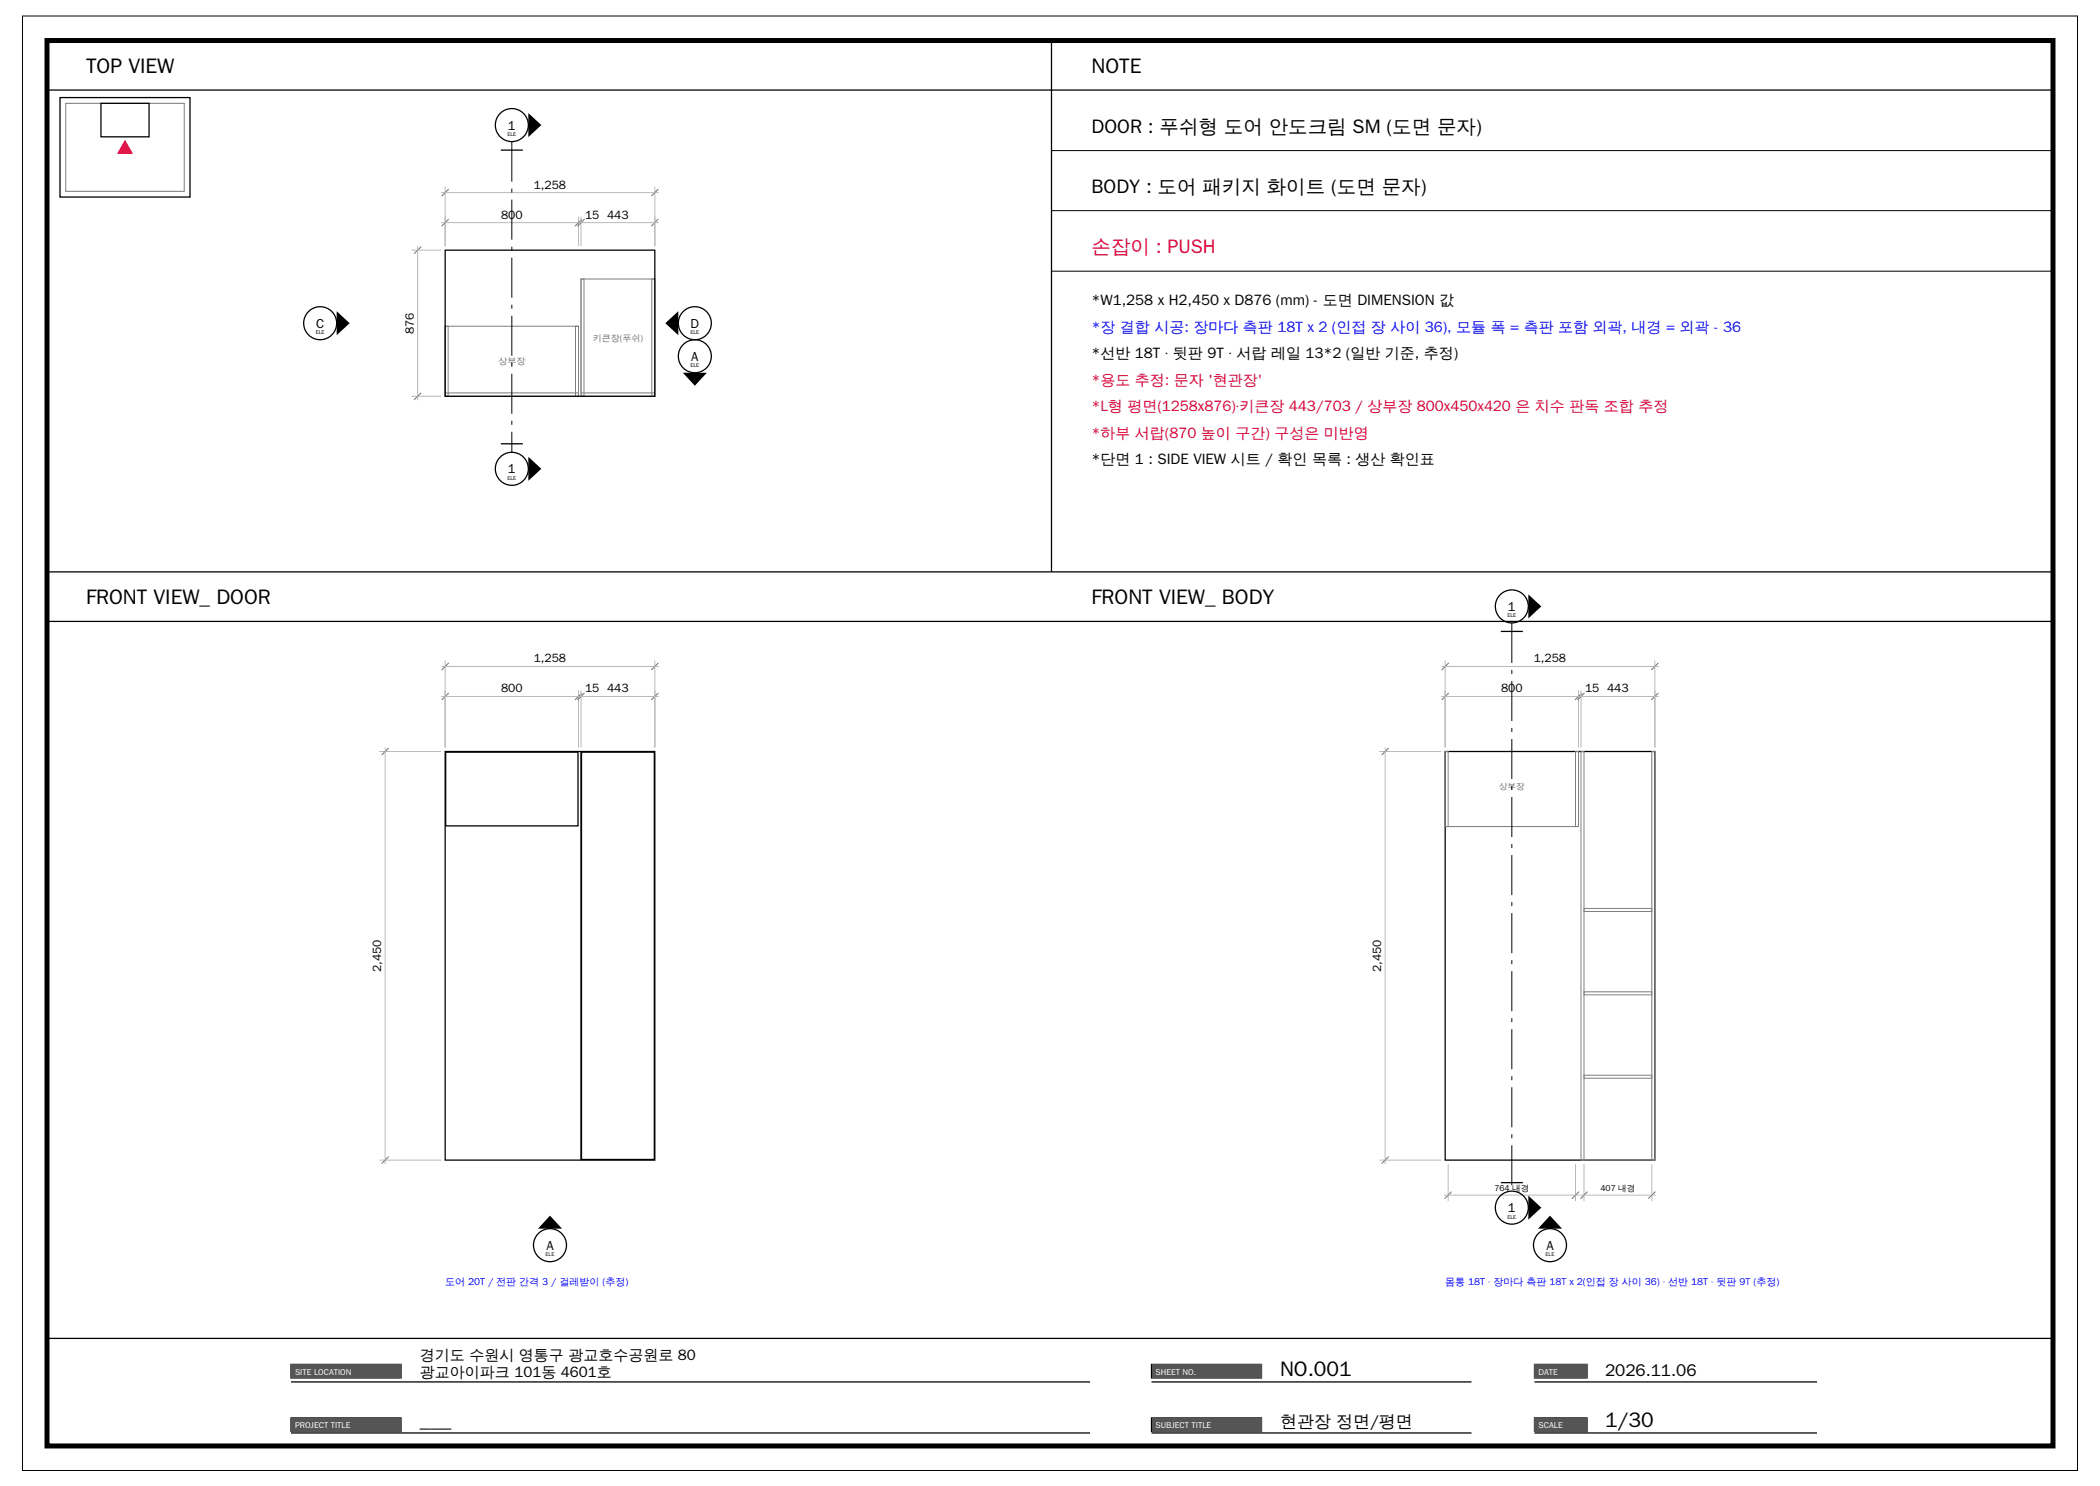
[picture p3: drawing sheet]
<svg xmlns="http://www.w3.org/2000/svg" width="420mm" height="297mm" viewBox="0 0 420 297" stroke-linecap="round" stroke-linejoin="round" font-family="sans-serif">
<path d="M4.5 3.2h411v290.7h-411zM210.3 30.1h200.3M210.3 42.1h200.3M210.3 54.2h200.3" fill="none" stroke="#000" stroke-width=".2"/>
<path d="M9.4 8.1h401.2v280.9h-401.2z" fill="none" stroke="#000" stroke-width="1" stroke-linecap="butt"/>
<path d="M9.4 18h401.2M210.3 8.6v105.7M9.4 114.3h401.2M9.4 124.2h401.2M9.4 267.5h401.2M58.2 272.7h22v2.7h-22z" fill="none" stroke="#000" stroke-width=".25"/>
<path d="M58.2 272.7h22v2.7h-22z" fill-rule="evenodd" fill="#555"/>
<path d="M58.2 276.2h159.8M58.2 283.4h22v2.7h-22z" fill="none" stroke="#000" stroke-width=".25"/>
<path d="M58.2 283.4h22v2.7h-22z" fill-rule="evenodd" fill="#555"/>
<path d="M230.3 272.7h22v2.7h-22zM58.2 286.4h159.8" fill="none" stroke="#000" stroke-width=".25"/>
<path d="M230.3 272.7h22v2.7h-22z" fill-rule="evenodd" fill="#555"/>
<path d="M230.3 276.2h64M230.3 283.4h22v2.7h-22z" fill="none" stroke="#000" stroke-width=".25"/>
<path d="M230.3 283.4h22v2.7h-22z" fill-rule="evenodd" fill="#555"/>
<path d="M306.9 272.7h10.5v2.7h-10.5zM230.3 286.4h64" fill="none" stroke="#000" stroke-width=".25"/>
<path d="M306.9 272.7h10.5v2.7h-10.5z" fill-rule="evenodd" fill="#555"/>
<path d="M306.9 276.2h56.5M306.9 283.4h10.5v2.7h-10.5z" fill="none" stroke="#000" stroke-width=".25"/>
<path d="M306.9 283.4h10.5v2.7h-10.5z" fill-rule="evenodd" fill="#555"/>
<path d="M12 19.5h26v19.9h-26zM20.2 20.6h9.6v6.7h-9.6zM306.9 286.4h56.5" fill="none" stroke="#000" stroke-width=".25"/>
<path d="M13.1 20.6h23.8v17.6h-23.8z" fill="none" stroke="#7d7d7d" stroke-width=".2"/>
<path d="M25 27.9l1.6 2.8h-3.2z" fill="#de0038"/>
<g fill="none" stroke="#7d7d7d" stroke-width=".2">
<path d="M116.2 55.8h14.8v23.4h-14.8zM116.2 55.8h.6v23.4h-.6zM130.4 55.8h.6v23.4h-.6zM89 65.2h26.7v14h-26.7zM89 65.2h.6v14h-.6zM89 78.5h26.7M115.1 65.2h.6v14h-.6zM116.2 78.5h14.8M289 150.2h.6v15h-.6zM315.1 150.2h.6v15h-.6zM316.2 150.2h.6v81.7h-.6zM330.4 150.2h.6v81.7h-.6z"/>
<path d="M289 165.2h26.7M316.8 198.2h13.6v.6h-13.6zM316.8 181.6h13.6v.6h-13.6zM316.8 214.9h13.6v.6h-13.6zM316.2 231.9h14.8"/>
</g>
<g fill="none" stroke="#000" stroke-width=".25">
<path d="M100.2 30h4.4M89 50h42v29.2h-42zM100.2 88.7h4.4M300.2 126.2h4.4M89 150.2h42v81.7h-42zM89.1 150.3h26.5v14.8h-26.5zM116.2 150.2v81.7M116.3 150.3h14.6v81.4h-14.6zM289 150.2h42v81.7h-42zM300.2 236.4h4.4"/>
<circle cx="102.4" cy="25" r="3.3"/>
<circle cx="64" cy="64.6" r="3.3"/>
<circle cx="139" cy="64.6" r="3.3"/>
<circle cx="139" cy="71.2" r="3.3"/>
<circle cx="102.4" cy="93.7" r="3.3"/>
<circle cx="302.4" cy="121.2" r="3.3"/>
<circle cx="110" cy="248.9" r="3.3"/>
<circle cx="302.4" cy="241.4" r="3.3"/>
<circle cx="310" cy="248.9" r="3.3"/>
</g>
<g fill="none" stroke="#b9b9b9" stroke-width=".2">
<path d="M88.2 38.5h43.6M89 37.3v11.9M131 37.3v11.9M82.3 50h5.9M83.5 49.2v30.8M88.2 44.5h43.6M115.7 43.3v5.9M116.2 43.3v5.9M82.3 79.2h5.9M88.2 139.2h43.6M88.2 133.2h43.6M89 132v17.4"/>
<path d="M115.7 138v11.4M116.2 138v11.4M131 132v17.4M288.2 139.2h43.6M288.2 133.2h43.6M289 132v17.4M315.7 138v11.4M316.2 138v11.4M331 132v17.4M75.8 150.2h12.4M77 149.4v83.3M275.8 150.2h12.4"/>
<path d="M277 149.4v83.3M75.8 231.9h12.4M275.8 231.9h12.4M288.8 238.9h27.1M289.6 232.7v7.4M315.1 232.7v7.4M316 238.9h15.2M316.8 232.7v7.4M330.4 232.7v7.4"/>
</g>
<g fill="none" stroke="#6e6e6e" stroke-width=".2">
<path d="M89.7 37.8l-1.4 1.4M131.7 37.8l-1.4 1.4M84.2 49.3l-1.4 1.4M89.7 43.8l-1.4 1.4M116.4 43.8l-1.4 1.4M116.9 43.8l-1.4 1.4M131.7 43.8l-1.4 1.4M84.2 78.5l-1.4 1.4M89.7 138.5l-1.4 1.4M89.7 132.5l-1.4 1.4M116.4 138.5l-1.4 1.4M116.9 138.5l-1.4 1.4"/>
<path d="M131.7 138.5l-1.4 1.4M131.7 132.5l-1.4 1.4M289.7 138.5l-1.4 1.4M289.7 132.5l-1.4 1.4M316.4 138.5l-1.4 1.4M316.9 138.5l-1.4 1.4M331.7 138.5l-1.4 1.4M331.7 132.5l-1.4 1.4M77.7 149.5l-1.4 1.4M277.7 149.5l-1.4 1.4M77.7 231.2l-1.4 1.4M277.7 231.2l-1.4 1.4"/>
<path d="M290.3 238.2l-1.4 1.4M315.8 238.2l-1.4 1.4M317.5 238.2l-1.4 1.4M331.1 238.2l-1.4 1.4"/>
</g>
<path d="M105.7 22.6l2.6 2.4-2.6 2.4zM67.3 62.2l2.6 2.4-2.6 2.4zM133.1 64.6l2.6-2.4v4.8zM136.6 74.5h4.8l-2.4 2.6zM105.7 91.3l2.6 2.4-2.6 2.4zM305.7 118.8l2.6 2.4-2.6 2.4zM305.7 239l2.6 2.4-2.6 2.4zM110 243l2.4 2.6h-4.8zM310 243l2.4 2.6h-4.8z" fill="#000"/>
<g fill="none" stroke="#000" stroke-width=".2">
<path d="M102.4 28.3v8M102.4 37.7v.8M102.4 39.9v8M102.4 49.3v.8M102.4 51.5v8M102.4 60.9v.8M102.4 63.1v8M102.4 72.5v.8M102.4 74.7v8M102.4 84.1v.8M102.4 86.3v4.1M302.4 124.5v8"/>
<path d="M302.4 133.9v.8M302.4 136.1v8M302.4 145.5v.8M302.4 147.7v8M302.4 157.1v.8M302.4 159.3v8M302.4 168.7v.8M302.4 170.9v8M302.4 180.3v.8M302.4 182.5v8M302.4 191.9v.8M302.4 194.1v8"/>
<path d="M302.4 203.5v.8M302.4 205.7v8M302.4 215.1v.8M302.4 217.3v8M302.4 226.7v.8M302.4 228.9v8"/>
</g>
<g font-size="4.2">
<text x="17.2" y="14.5">TOP VIEW</text>
<text x="218.3" y="14.5">NOTE</text>
<text x="17.2" y="120.8">FRONT VIEW_ DOOR</text>
<text x="218.3" y="120.8">FRONT VIEW_ BODY</text>
<text x="256" y="275">NO.001</text>
<text x="84" y="285.2">___</text>
<text x="321" y="285.2">1/30</text>
</g>
<g font-size="3.9">
<text x="218.3" y="26.6">DOOR : 푸쉬형 도어 안도크림 SM (도면 문자)</text>
<text x="218.3" y="38.6">BODY : 도어 패키지 화이트 (도면 문자)</text>
</g>
<text font-size="3.9" fill="#de0038" x="218.3" y="50.6">손잡이 : PUSH</text>
<g font-size="3.4">
<text x="321" y="275">2026.11.06</text>
<text x="256" y="285.2">현관장 정면/평면</text>
</g>
<g font-size="3">
<text x="218.3" y="61">*W1,258 x H2,450 x D876 (mm) - 도면 DIMENSION 값</text>
<text x="218.3" y="71.6">*선반 18T · 뒷판 9T · 서랍 레일 13*2 (일반 기준, 추정)</text>
<text x="218.3" y="92.8">*단면 1 : SIDE VIEW 시트 / 확인 목록 : 생산 확인표</text>
<text x="84" y="271.9">경기도 수원시 영통구 광교호수공원로 80</text>
<text x="84" y="275.3">광교아이파크 101동 4601호</text>
</g>
<text font-size="3" fill="#00f" x="218.3" y="66.3">*장 결합 시공: 장마다 측판 18T x 2 (인접 장 사이 36), 모듈 폭 = 측판 포함 외곽, 내경 = 외곽 - 36</text>
<g font-size="3" fill="#de0038">
<text x="218.3" y="76.9">*용도 추정: 문자 '현관장'</text>
<text x="218.3" y="82.2">*L형 평면(1258x876)·키큰장 443/703 / 상부장 800x450x420 은 치수 판독 조합 추정</text>
<text x="218.3" y="87.5">*하부 서랍(870 높이 구간) 구성은 미반영</text>
</g>
<g font-size="2.6">
<text x="101.6" y="25.9">1</text>
<text x="63.2" y="65.5">C</text>
<text x="138.1" y="65.5">D</text>
<text x="138.2" y="72.1">A</text>
<text x="101.6" y="94.6">1</text>
<text x="301.6" y="122.1">1</text>
<text x="301.6" y="242.3">1</text>
<text x="109.3" y="249.8">A</text>
<text x="309.3" y="249.8">A</text>
</g>
<g font-size="2.4">
<text x="106.8" y="37.7">1,258</text>
<text x="100.2" y="43.7">800</text>
<text x="117" y="43.7">15</text>
<text x="121.4" y="43.7">443</text>
<text x="82.7" y="66.8" transform="rotate(-90 82.7 66.8)">876</text>
<text x="106.8" y="132.4">1,258</text>
<text x="306.8" y="132.4">1,258</text>
<text x="100.2" y="138.4">800</text>
<text x="117" y="138.4">15</text>
<text x="121.4" y="138.4">443</text>
<text x="300.2" y="138.4">800</text>
<text x="317" y="138.4">15</text>
<text x="321.4" y="138.4">443</text>
<text x="76.2" y="194.3" transform="rotate(-90 76.2 194.3)">2,450</text>
<text x="276.2" y="194.3" transform="rotate(-90 276.2 194.3)">2,450</text>
</g>
<g font-size="2" fill="#00f">
<text x="89" y="256.9">도어 20T / 전판 간격 3 / 걸레받이 (추정)</text>
<text x="289" y="256.9">몸통 18T · 장마다 측판 18T x 2(인접 장 사이 36) · 선반 18T · 뒷판 9T (추정)</text>
</g>
<g font-size="1.8" fill="#6e6e6e">
<text x="118.5" y="68.1">키큰장(푸쉬)</text>
<text x="99.7" y="72.8">상부장</text>
</g>
<text font-size="1.7" fill="#6e6e6e" x="299.8" y="157.7">상부장</text>
<g font-size="1.7">
<text x="298.9" y="238.1">764 내경</text>
<text x="320.1" y="238.1">407 내경</text>
</g>
<g font-size="1.7" fill="#fff">
<text x="59" y="274.8">SITE LOCATION</text>
<text x="231.1" y="274.8">SHEET NO.</text>
<text x="307.7" y="274.8">DATE</text>
<text x="59" y="285.5">PROJECT TITLE</text>
<text x="231.1" y="285.5">SUBJECT TITLE</text>
<text x="307.7" y="285.5">SCALE</text>
</g>
<g font-size="1.1">
<text x="101.5" y="27.2">ELE</text>
<text x="63.1" y="66.8">ELE</text>
<text x="138.1" y="66.8">ELE</text>
<text x="138.1" y="73.4">ELE</text>
<text x="101.5" y="95.9">ELE</text>
<text x="301.5" y="123.4">ELE</text>
<text x="301.5" y="243.6">ELE</text>
<text x="109.1" y="251.1">ELE</text>
<text x="309.1" y="251.1">ELE</text>
</g>
</svg>
